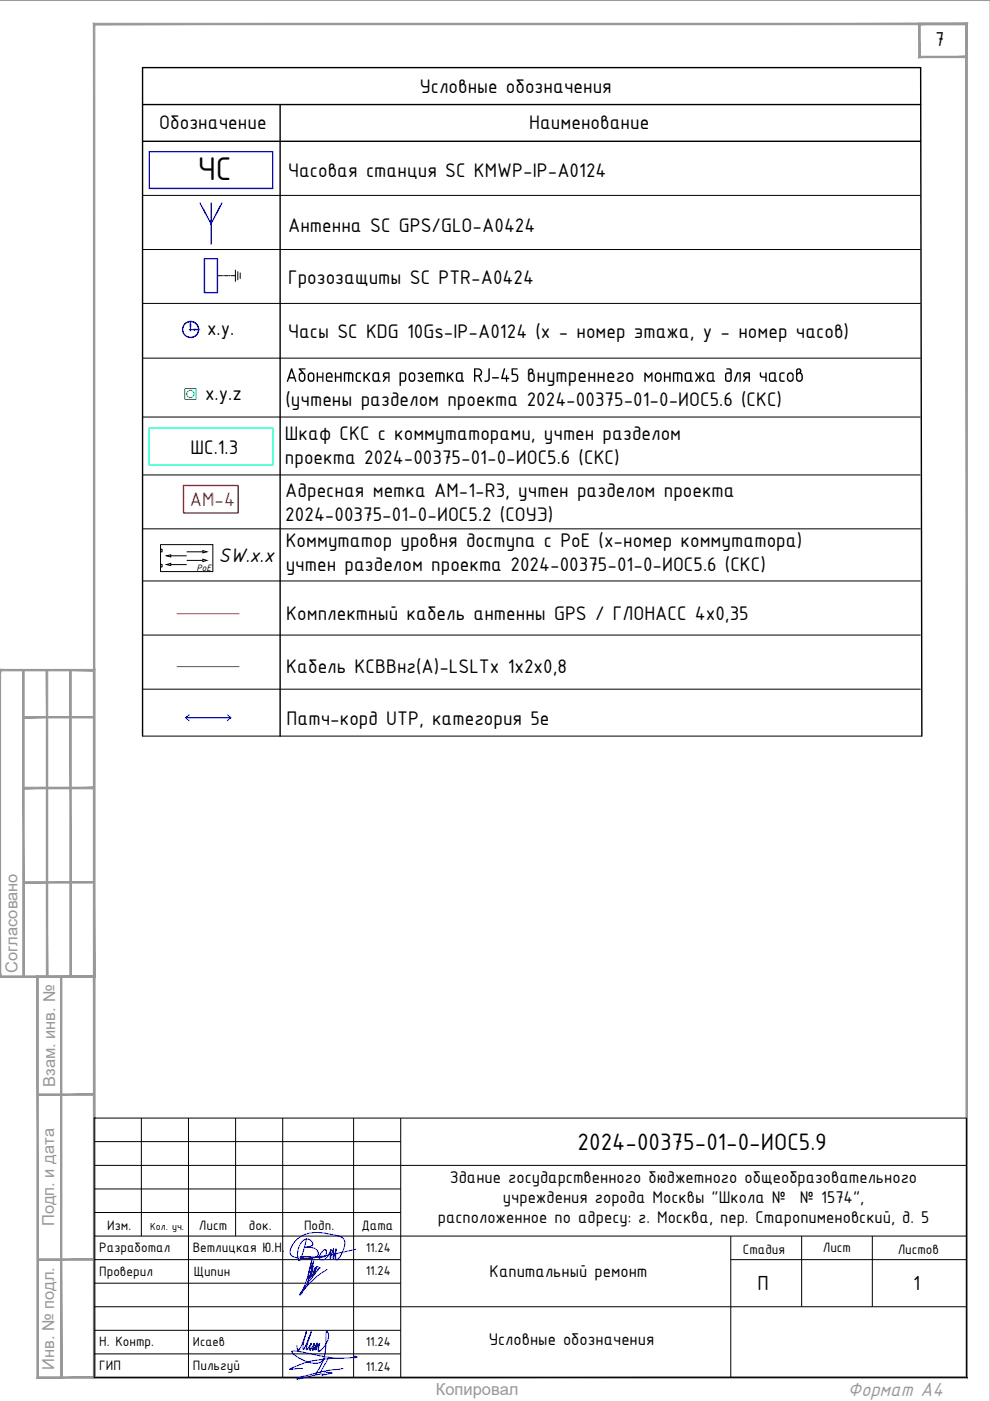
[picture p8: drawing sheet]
<svg xmlns="http://www.w3.org/2000/svg" width="210mm" height="297mm" viewBox="0 0 210 297" stroke-linecap="round" stroke-linejoin="round" font-family="sans-serif">
<path d="M30.3 22.2h164.9M30.3 30h164.9M59.4 22.2v133.9M30.2 156.1v-141.8h165l.3 141.8" fill="none" stroke="#000" stroke-width=".3"/>
<g fill="none" stroke="#000" stroke-width=".21">
<path d="M30.3 41.4h164.9M30.3 52.9h164.9M46.1 58.4h.9M47.2 58.4h.2M47.6 58.4h.8M48.6 58.4h.2M49 58.4h.9M49.9 57.3v2.4M50.4 57.6v1.7M50.9 57.9v1.1M30.3 64.3h164.9M30.3 75.9h164.9"/>
<path d="M30.3 88.4h164.9M30.3 100.7h164.9M30.3 112.1h164.9M30.3 134.6h164.9M30.3 123.2h164.9M30.3 146.1h164.9M30.3 156.1h165.2"/>
</g>
<g fill="#00f" stroke="#00f" stroke-width=".21">
<path d="M40.4 68.4l.1 .7h-.2z"/>
<path d="M41.2 69.8l.8 .1-.8 .1z"/>
</g>
<g fill="none" stroke="#00f" stroke-width=".25">
<path d="M40.1 69.9h1.1M40.4 69.1v1.1"/>
<circle cx="40.4" cy="69.9" r="1.71"/>
<circle cx="40.4" cy="69.9" r="1.67"/>
</g>
<path d="M31.6 32.2h26.2v7.7h-26.2zM42.4 43.1l2.3 4.3 2.3-4.3M43.3 54.8h2.8v7.2h-2.8zM44.7 43.1v8.7" fill="none" stroke="#00f" stroke-width=".3"/>
<path d="M31.6 90.7h26.2v7.9h-26.2z" fill="none" stroke="#0ff" stroke-width=".3"/>
<path d="M37.5 130.2h13.3" fill="none" stroke="#f00" stroke-width=".21"/>
<g fill="none" stroke="#0f0" stroke-width=".21">
<path d="M39.2 82.4h2.3v2.3h-2.3z"/>
<circle cx="40.4" cy="83.5" r=".78"/>
</g>
<path d="M40.1 151.5l-.8 .7 .8 .6M48.2 151.5l.8 .7h-9.7M49 152.2l-.8 .6" fill="none" stroke="#00f" stroke-width=".21"/>
<path d="M38.9 102.9h11.6v5.8h-11.6z" fill="none" stroke="#f00" stroke-width=".3"/>
<path d="M37.5 141.3h13.3" fill="none" stroke="#0f0" stroke-width=".21"/>
<g fill="#000">
<path d="M92.3 78.9h1.5l.3 .2 .2 .3-.1 1.6-.2-.1v-1.5l-.2-.2h-.4l-.1 1.8-.2-.2v-1.6h-.6v1.6l-.2 .2zM94.8 78.9l.2 .2v.8l1-1h.1l.1 .2-.7 .7 .7 1.1h-.3l-.6-.9-.3 .3v.6l-.2 .1zM103.6 78.1h.2v2.4l-.4 .4-.7 .1v-.3h.6l.2-.3zM108.5 78.1l1.3 .1-.1 .1h-.9v.9l.7 .1 .4 .5v.7l-.4 .4h-1v-.2h.8l.3-.3v-.6l-.2-.2-.9-.2zM156.2 79h.9l-.1 2-.2-.1v-1.7h-.3l-.6 1.7-.2 .1-.1-.2zM161.1 79l.2-.1 .2 .8 .8 .1v-.8h.2v2l-.2-.1v-.8l-1.1-.1-.1-.4zM165.4 79.1l.3-.2h.6v.3h-.6l-.2 .2 .1 1.2 .7 .1v.3h-.6l-.4-.3-.1-1.3zM88.6 79.1l.4-.2 .5 .1 .3 .3v.4a.34 .34 0 0 0 0 .5l-.1 .6-.7 .2a.26 .26 0 0 1-.3-.1 .26 .26 0 0 1 0-.4l.6 .2a.33 .33 0 0 0 .2-.5 .33 .33 0 0 0-.5-.1v-.2a.36 .36 0 0 0 .5-.2 .36 .36 0 0 0-.2-.5l-.7 .2zM104.3 80h1.4l.1 .1-.1 .1h-1.3zM106.8 78.1h.3v.2l-.5 1.8h.7v-.5h.2v.5h.4l.1 .2-.5 .1v.6l-.2-.1v-.5l-1-.1z"/>
<path d="M90.8 79.3l-.2 .5h.9l-.2-.5zM90.5 79.1l.7-.2 .5 .3 .1 .9h-1.2v.3l.2 .3h.9v.3h-.9l-.4-.3-.1-1.1z"/>
<path d="M97.1 79.3l-.2 .1v1.1l.3 .2h.4l.2-.2v-1.3zM96.7 79.2l.4-.3h.9l.1 1.7a.22 .22 0 0 1 .3 .2 .22 .22 0 0 1-.2 .3 .22 .22 0 0 1-.2-.2l-.9 .1-.4-.3z"/>
<path d="M100.5 78.1h1.1l.6 .5v.8l-.5 .3 .5 1.1v.2l-.3-.1-.5-1.1h-.6v1l-.3 .2zM100.8 78.3v1.2l.9-.1 .2-.3v-.5l-.5-.3z"/>
<path d="M163.4 79.3l-.1 .2v1l.2 .2h.5l.2-.2v-1.3zM163.2 79.1l.3-.2 .9 .1 .1 1.7a.2 .2 0 0 1 .3 .1 .2 .2 0 0 1-.2 .2 .2 .2 0 0 1-.2-.1l-.1-.1-.3 .2h-.6l-.3-.3-.1-1.3z"/>
<path d="M169.1 78.4l-.1 .7 .2-.1a.32 .32 0 0 0 .4-.4 .32 .32 0 0 0-.5-.2zM168.9 78.3l.6-.2 .3 .2 .1 .3a.47 .47 0 0 0 .2 .8l.1 1-.1 .3-.4 .3-.7-.2-.2-.3v-2.1zM169.2 79.3l-.2 .3v.7l.4 .4 .3-.1 .2-.2v-.9a.42 .42 0 0 0-.7-.2z"/>
<path d="M157.6 79.1l.4-.2 1 .1-.1 2-.2-.1v-.8h-.3l-.6 .8h-.2v-.2l.5-.6-.5-.4zM157.9 79.3a.32 .32 0 0 0 0 .3 .32 .32 0 0 0 .2 .2h.6v-.6z"/>
<path d="M167 79.1l.7-.2 .5 .4 .1 1.2-.4 .4h-.6l-.4-.4-.1-.9zM167.3 79.3l-.2 .2 .1 .9a.43 .43 0 0 0 .5 .3 .43 .43 0 0 0 .3-.5l-.1-.8-.2-.2z"/>
</g>
<path d="M34 115.5h11.1v5.7h-11.1z" fill="none" stroke="#000" stroke-width=".21"/>
<path d="M35.3 119.7l.9-.2v.4zM35.3 117.8l.9-.2v.5zM36.2 119.7h3.4M36.2 117.8h3.4M39.6 117h3.4M39.6 118.8h3.4M43 116.7l.9 .3-.9 .2zM43 118.6l.9 .2-.9 .3z" fill="none" stroke="#000" stroke-width=".21"/>
<path d="M34 116.4h.4v.6h-.4zM34 119.7h.4v.5h-.4z" fill="none" stroke="#000" stroke-width=".21"/>
<path d="M0 .1h209.9v296.9" fill="none" stroke="#989898" stroke-width=".21"/>
<g fill="#989898" stroke="#989898" stroke-width=".21">
<path d="M7.8 292.2h12.3l-.3-.3zM7.8 292.2l.3-.3h11.7zM7.8 206.9v85.3l.3-.3zM7.8 206.9l.3 .3v84.7zM7.8 206.9l.3 .3 12-.3zM8.1 207.2l12-.3-.3 .3zM20.1 206.9l-.3 .3 .3 85zM19.8 207.2l.3 85-.3-.3z"/>
<path d="M8 266.9v.3l12-.3zM8 267.2l12-.3v.3z"/>
<path d="M8 231.9v.3l12-.3zM8 232.2l12-.3v.3z"/>
<path d="M12.8 207.1v84.9h.3zM12.8 207.1h.3v84.9z"/>
</g>
<path d="M20.1 291.9l-.3 .3 185-.3zM19.8 292.2l185-.3 .3 .3zM204.8 5.2v286.7l.3 .3zM204.8 5.2l.3-.3v287.3zM20.1 5.2h184.7l.3-.3zM19.8 4.9h185.3l-185 .3zM19.8 4.9l.3 287v-286.7zM19.8 4.9l.3 287-.3 .3z" fill="#989898" stroke="#989898" stroke-width=".21"/>
<g fill="#989898" stroke="#989898" stroke-width=".21">
<path d="M0 142.1v65l.1-.2zM0 142.1l.1 .1v64.7z"/>
<path d="M20.1 141.9l-.3 .3 .3 65zM19.8 142.2l.3 65-.3-.3zM0 207.2h20.1l-.3-.3zM.1 206.9h19.7l-19.8 .3zM.1 206.9l-.1 .3z"/>
<path d="M0 141.9l.1 .3zM0 141.9l19.8 .3h-19.7zM0 141.9l19.8 .3 .3-.3z"/>
<path d="M5 186.9v.3l15-.3zM5 187.2l15-.3v.3z"/>
<path d="M5 166.9v.3l15-.3zM5 167.2l15-.3v.3z"/>
<path d="M5 151.9v.3l15-.3zM5 152.2l15-.3v.3z"/>
<path d="M4.8 142.1v65h.3zM4.8 142.1h.3v65z"/>
<path d="M9.8 142.1v65h.3zM9.8 142.1h.3v65z"/>
<path d="M14.8 142.1v65h.3zM14.8 142.1h.3v65z"/>
</g>
<path d="M195.1 5.2h9.7l.3-.3zM194.8 4.9h10.3l-10 .3zM194.8 4.9l.3 7v-6.7zM194.8 4.9l.3 7-.3 .3zM194.8 12.2l10-.3h-9.7zM194.8 12.2l10-.3 .3 .3zM204.8 5.2v6.7l.3 .3zM204.8 5.2l.3-.3v7.3z" fill="#989898" stroke="#989898" stroke-width=".21"/>
<g fill="none" stroke="#000" stroke-width=".21">
<path d="M20 237.1h184.9v54.9h-184.9zM20 237.1h.1M59.9 237.1v54.9M75 237.1v54.9M85 237.1v54.9M85 247.1h119.9M20 262.1h184.9M85 277.1h119.9M154.9 262.1v29.9M154.9 267.1h50M170 262.1v15M185 262.1v15"/>
<path d="M20 292h.1M204.9 292h.1"/>
</g>
<path d="M30 237.1v25M40 237.1v54.9M50 237.1v25M20 242h65M20 252.1h65M20 257.1h65M20 247.1h65M20 267.1h65M20 272.1h65M20 277.1h65M20 282.1h65M20 287h65" fill="none" stroke="#000" stroke-width=".21"/>
<path d="M63.5 274.5h.1M66.4 270.3h.1M66.8 268.8l-.2 .5a1.43 1.43 0 0 1-.5 1.2l.1-1.3 .3-.8-.7 2.4 .7-3.3-.4 1-.3 1.7-.6 1.9 .3-2.3 .7-3.1-1 4.3-1.3 3.3 .3-.3M66.8 268.8h.1M66.8 268.8l-.3 .9-.1 .6M67.2 268.5l-.8 1.8M67.2 268.5h.1M67.2 268.5l-.4 1.3 .4-.3 .5-.7M67.7 268.8l-4.2 5.7M67.7 268.8h.1M69.4 269.1a21.3 21.3 0 0 0-5.7 5.3l-.2 .1" fill="none" stroke="#00f" stroke-width=".21"/>
<path d="M65 262.5l-1.2 4.4a.29 .29 0 0 1-.3 .3 .29 .29 0 0 1-.3-.3l-.1-1.2 .2-1.3 .6-1 .4-.4a1.21 1.21 0 0 1 1.3-.2 1.21 1.21 0 0 1 .7 1.1l-.7 .4-1 .1 1.4 .1a1.28 1.28 0 0 1 1.3 1.8l-.4 .3-1.1 .2h-1l-1.1-.3h4.9l.4-.2 .2-.4v-.6l-.2-.3-.7 .3-.6 1.1 .2 .6 .7 .1 .6-.4 .4-.5 .6-1.3-.2 1.9 .7-2v2.1l.6-2.2-.1 2.2 .3 .2M71.5 267.1h.1M75.5 264.9l-8.6 1.7-2.3 .2-2-.2a1.38 1.38 0 0 1-.7-2.4 6.1 6.1 0 0 1 7-2.7l3.2 .6 .5 .3 .4 .6 .1 .8-.2 .9-.8 1.8-.6 .6M62.9 285.2l.1 .7a.28 .28 0 0 0 .3 .3 .28 .28 0 0 0 .3-.3l.5-1.1 .9-2.5-.6 2.2-.2 1.3a.16 .16 0 0 0 .1 .3 .16 .16 0 0 0 .2-.2l1.5-3.5-1 3.4a.2 .2 0 0 0-.2 .2 .2 .2 0 0 0 .3 .2 .2 .2 0 0 0 .1-.3l.8-1.1-.3 1.1a.2 .2 0 0 0-.2 .2 .2 .2 0 0 0 .2 .1 .2 .2 0 0 0 .2-.2l.8-1.2-.4 1.5 1-1.5-.5 1.4 1-1.4-.3 1.4a.23 .23 0 0 0 .1 .3 .23 .23 0 0 0 .3-.1l.8-.9 .8-1.4 .2-1-.3-.7a.18 .18 0 0 0-.2-.1 .18 .18 0 0 0-.1 .3v2.8l-.3 2-.3 .8-.6 .7-1.1 .2-1.7-.4-1.7-.8-1.3-.9a.35 .35 0 0 1-.1-.6 .35 .35 0 0 1 .6 .1l6.4 1.2 2.6 .2" fill="none" stroke="#00f" stroke-width=".21"/>
<path d="M68.6 290.8l1.8 .3-1.8 .4a.2 .2 0 0 1-.3 0 .2 .2 0 0 1 .1-.3M68.8 291.2l-.2 .3M68.8 288l-1.4 2.6a1.52 1.52 0 0 1-1.4 1.1l-3 .7 1.1-.6 3.9-.9 4.8-.8M69.6 288.1l-1.8 3.3-1 .1M75.1 287.6h.3a.17 .17 0 0 1 .3 0 .17 .17 0 0 1-.1 .3 .17 .17 0 0 1-.2 0l-5.4 .1-3.6 .5-2.8 .8-2.2 1.1 2.8-.3" fill="none" stroke="#00f" stroke-width=".21"/>
<text font-size="7.5" x="41.9" y="38.2">ЧС</text>
<text font-size="5.4" x="122.5" y="243.8">2024-00375-01-0-ИОС5.9</text>
<g font-size="4.7">
<text x="160.6" y="273.5">П</text>
<text x="193.6" y="273.6">1</text>
</g>
<text font-size="4.6" x="198.4" y="9.8">7</text>
<g font-size="4.5">
<text x="89" y="19.8">Условные обозначения</text>
<text x="33.8" y="27.3">Обозначение</text>
<text x="112.2" y="27.3">Наименование</text>
<text x="61.1" y="37.5">Часовая станция SC KMWP-IP-A0124</text>
<text x="61.1" y="49.2">Антенна SC GPS/GLO-A0424</text>
<text x="61.1" y="60.2">Грозозащиты SC PTR-A0424</text>
<text x="43.9" y="71.1">x.y.</text>
<text x="61.1" y="71.7">Часы SC KDG 10Gs-IP-A0124 (x - номер этажа, y - номер часов)</text>
<text x="60.5" y="81">Абонентская розетка RJ-45</text>
<text x="111.7" y="81">внутреннего</text>
<text x="136.3" y="81">монтажа для часов</text>
<text x="43.5" y="84.8">x.y.z</text>
<text x="60.5" y="86.1">(учтены разделом проекта 2024-00375-01-0-ИОС5.6 (СКС)</text>
<text x="60.4" y="93.3">Шкаф СКС с коммутаторами, учтен разделом</text>
<text x="40.4" y="96.2">ШС.1.3</text>
<text x="60.4" y="98.5">проекта 2024-00375-01-0-ИОС5.6 (СКС)</text>
<text x="60.5" y="105.3">Адресная метка АМ-1-R3, учтен разделом проекта</text>
<text x="60.5" y="110.4">2024-00375-01-0-ИОС5.2 (СОУЭ)</text>
<text x="46.4" y="119.2">SW.x.x</text>
<text x="60.6" y="116">Коммутатор уровня доступа c PoE (х-номер коммутатора)</text>
<text x="60.6" y="121.1">учтен разделом проекта 2024-00375-01-0-ИОС5.6 (СКС)</text>
<text x="60.7" y="131.4">Комплектный кабель антенны GPS / ГЛОНАСС 4х0,35</text>
<text x="60.7" y="142.7">Кабель КСВВнг(А)-LSLTx 1x2x0,8</text>
<text x="60.7" y="153.6">Патч-корд UTP, категория 5е</text>
</g>
<text font-size="4.5" fill="#f00" x="40.3" y="107.3">АМ-4</text>
<text font-size="4.5" fill="#989898" x="179.8" y="296">Формат А4</text>
<g font-size="3.9">
<text x="95.4" y="250.9">Здание государственного бюджетного общеобразовательного</text>
<text x="106.6" y="255">учреждения города Москвы &quot;Школа №</text>
<text x="169.6" y="255">№ 1574&quot;,</text>
<text x="92.8" y="259.2">расположенное по адресу: г. Москва, пер. Старопименовский, д. 5</text>
<text x="103.8" y="270.8">Капитальный ремонт</text>
<text x="103.6" y="285.2">Условные обозначения</text>
</g>
<g font-size="3.5" fill="#989898">
<text x="3.7" y="206.2" transform="rotate(-90 3.7 206.2)">Согласовано</text>
<text x="11.7" y="230.4" transform="rotate(-90 11.7 230.4)">Взам. инв. №</text>
<text x="11.5" y="260" transform="rotate(-90 11.5 260)">Подп. и дата</text>
<text x="11.5" y="290.5" transform="rotate(-90 11.5 290.5)">Инв. № подл.</text>
<text x="92.4" y="295.8">Копировал</text>
</g>
<g font-size="3.1">
<text x="22.7" y="260.8">Изм.</text>
<text x="42.2" y="260.8">Лист</text>
<text x="52.8" y="260.8">док.</text>
<text x="64.5" y="260.8">Подп.</text>
<text x="76.6" y="260.8">Дата</text>
<text x="21" y="265.5">Разработал</text>
<text x="40.9" y="265.5">Ветлицкая Ю.Н.</text>
<text x="157.5" y="265.8">Стадия</text>
<text x="174.5" y="265.5">Лист</text>
<text x="190.3" y="265.8">Листов</text>
<text x="21" y="270.5">Проверил</text>
<text x="41.1" y="270.5">Щипин</text>
<text x="21" y="285.4">Н. Контр.</text>
<text x="21" y="290.5">ГИП</text>
<text x="40.9" y="290.4">Пильгуй</text>
</g>
<g font-size="2.9">
<text x="77.6" y="265.4">11.24</text>
<text x="77.6" y="270.4">11.24</text>
<text x="40.9" y="285.4">Исаев</text>
<text x="77.6" y="285.4">11.24</text>
<text x="77.6" y="290.6">11.24</text>
</g>
<text font-size="2.3" x="31.8" y="260.8">Кол. уч.</text>
<text font-size="2.1" x="41.7" y="121.1">РоЕ</text>
</svg>
